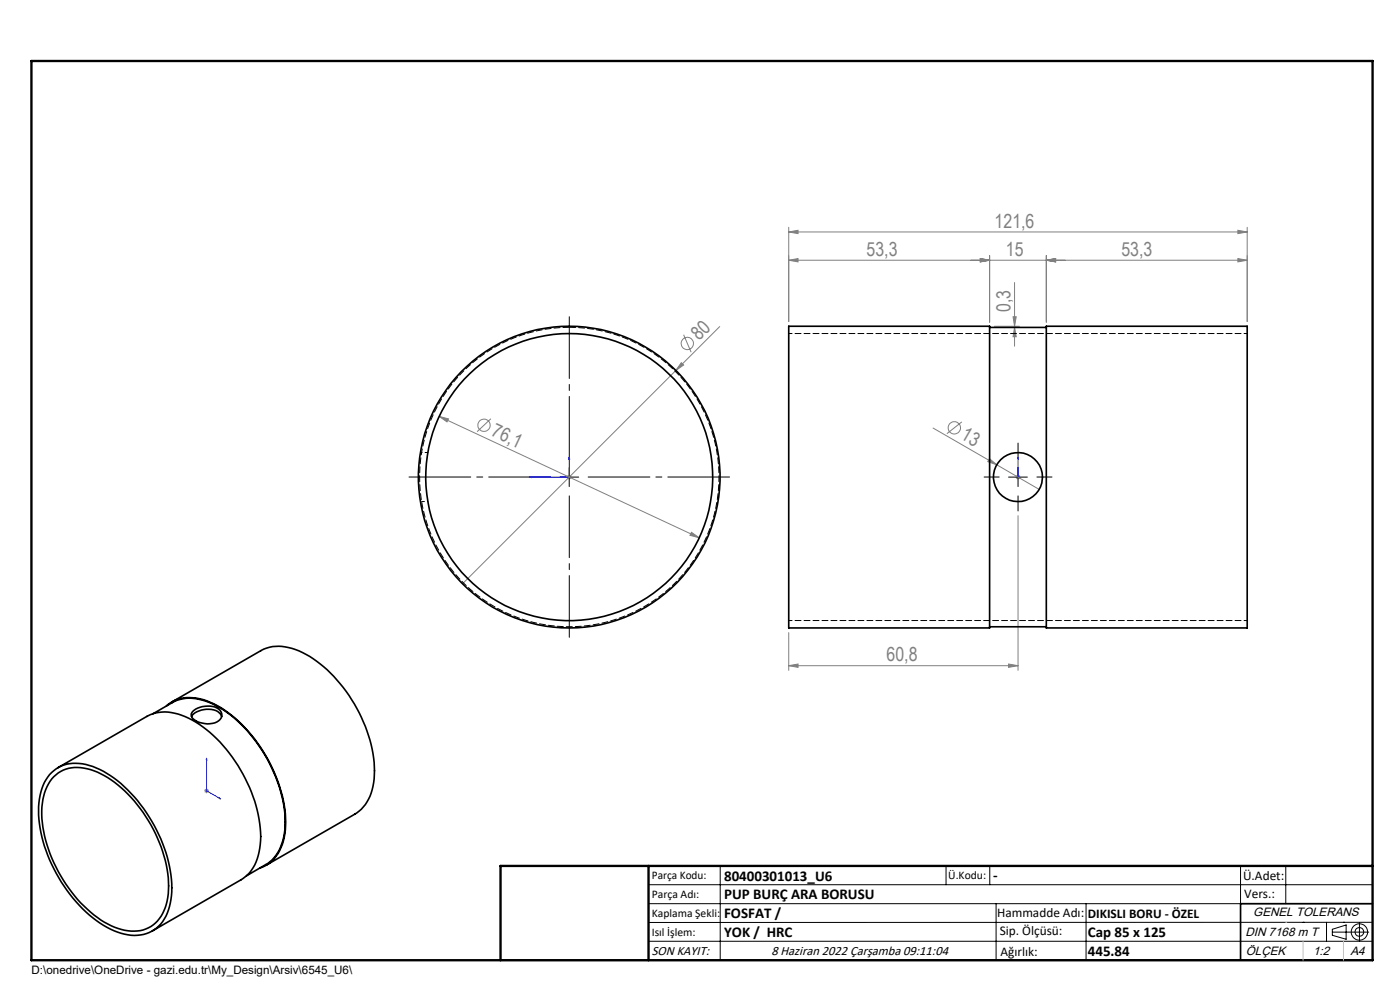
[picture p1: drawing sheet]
<svg xmlns="http://www.w3.org/2000/svg" width="297mm" height="210mm" viewBox="0 0 297 210" stroke-linecap="round" stroke-linejoin="round" font-family="sans-serif">
<g fill="none" stroke="#808080" stroke-width=".21">
<path d="M167.3 55.2l2-.4v.8zM167.3 55.2h97.3M167.3 49.2l2-.3v.7zM167.3 48.2v20M167.3 49.2h97.3M208 54.8l1.9 .4-1.9 .4zM209.9 54.2v14.2M215.2 59.9v13.5M222 55.2l1.9-.4v.8zM222 54.2v14.2M262.6 54.8l2 .4-2 .4zM262.6 48.9l2 .3-2 .4z"/>
<path d="M264.6 48.2v20M144.5 76.9l.5 .5-1.6 1.2zM145 71l1.6 3.7M152.7 69.3l-54.6 54.5M211 69.2h5.3M214.9 67.2h.7l-.4 2zM215.2 69.5l.4 1.9h-.7zM93.2 88.3l1.9 .6-.3 .6zM93.2 88.3l55.1 25.8M104.1 88.8l-2.9 2.8M197.9 90.8l22.6 13M204 89.5l-3.1 2.5"/>
<path d="M209.9 97.3l1.6 1.3-1.9-.7zM120.3 101.2h.9M120.4 100.9l.7 .7M120.8 100.7v1M146.7 112.9l1.6 1.2-1.9-.5zM215.4 101.2h1.1M215.6 100.9l.7 .7M216 109.4v32.8M216 100.7v1M216.3 100.9l-.7 .7M167.3 134.2v8M167.3 141.2l2-.3v.7z"/>
<path d="M167.3 141.2h48.7M214 140.9l2 .3-2 .4zM43.3 167.7h1M43.5 167.4l.7 .7M43.8 167.2v1.1M44.2 167.4l-.7 .7"/>
<circle cx="145.8" cy="72.9" r="1.31"/>
<circle cx="102.7" cy="90.2" r="1.31"/>
<circle cx="202.5" cy="90.8" r="1.3"/>
</g>
<g fill="none" stroke="#000" stroke-width=".21">
<path d="M120.8 99.2v4M216 99.2v4M118.7 101.2h4.1M214 101.2h3.9M137.6 187.7h153.6M137.6 191.7h153.6M137.6 199.7h153.6M152.8 183.7v20M200.7 183.7v4M210 183.7v4M211.3 191.7v12M230.4 191.7v12"/>
<path d="M263.2 183.7v20M272.8 183.7v8M276.4 195.6h.1M281.4 195.6v4.1M282.6 197.7h7.8M282.6 197.1l3-.9v3l-3-.8zM285 195.6h.1M288.4 195.8v3.8M291.2 195.6l-153.6 .1"/>
<circle cx="288.4" cy="197.7" r="1.74"/>
<circle cx="288.4" cy="197.7" r=".93"/>
</g>
<path d="M120.8 97l.1 .4h-.3zM120.8 97v4.2h-8.5M216 97v.4v-.4M216 97v4.2M112.3 101.2l.4-.1v.2zM216 101.1v.2zM216 101.2h.1M43.8 160.8l.1 .4-.2-.1zM43.8 160.8v6.9l3 1.8M46.5 169.2l.3 .3-.3-.1z" fill="none" stroke="#00f" stroke-width=".21"/>
<path d="M120.8 97.2v-30M116.8 101.2h-30M120.8 105.2v30M124.8 101.2h30" fill="none" stroke="#000" stroke-width=".21" stroke-dasharray="15.2 1.3 1.3 1.3" stroke-dashoffset="2.1"/>
<path d="M216 97.2v-3.2M212 101.2h-3.2M216 105.2v3.2M220 101.2h3.2" fill="none" stroke="#000" stroke-width=".21" stroke-dasharray="15.2 1.3 1.3 1.3"/>
<path d="M291.2 191.7h-28v12M106.2 203.7h185" fill="none" stroke="#000" stroke-width=".35"/>
<path d="M6.7 12.9h284.5v190.8h-284.5zM137.6 183.7v20M291.2 183.7h-185v20" fill="none" stroke="#000" stroke-width=".5"/>
<path d="M272.8 195.6h.1M276.4 199.7v4M285 199.7v4" fill="none" stroke="#c0c0c0" stroke-width=".21"/>
<g fill="#00f">
<path d="M216 97v.4zM216 101.1v.2z"/>
<path d="M46.5 169.2l.3 .3-.3-.1zM43.8 160.8l.1 .4-.2-.1z"/>
<path d="M120.8 97l.1 .4h-.3zM112.3 101.2l.4-.1v.2z"/>
</g>
<g fill="#808080">
<path d="M209.9 97.3l1.6 1.3-1.9-.7z"/>
<path d="M144.5 76.9l.5 .5-1.6 1.2z"/>
<path d="M146.7 112.9l-.3 .7 1.9 .5zM93.2 88.3l1.6 1.2 .3-.6z"/>
<path d="M167.3 49.2l2-.3v.7zM262.6 48.9l2 .3-2 .4z"/>
<path d="M208 54.8l1.9 .4-1.9 .4zM167.3 55.2l2-.4v.8zM222 55.2l1.9-.4v.8zM208 54.8l1.9 .4-1.9 .4zM262.6 54.8l2 .4-2 .4zM222 55.2l1.9-.4v.8zM214 140.9l2 .3-2 .4zM167.3 141.2l2-.3v.7z"/>
<path d="M215.2 69.5l.4 1.9h-.7zM214.9 67.2h.7l-.4 2z"/>
</g>
<g fill="none" stroke="#000" stroke-width=".35">
<path d="M167.3 69.2h42.6v64h-42.6zM209.9 69.5h12.1M222 69.2h42.6v64h-42.6zM209.9 133h12.1M32.5 151.4l4-2.4a8.6 8.6 0 0 1 7.9 0 27.1 27.1 0 0 1 12.3 12.1 26.8 26.8 0 0 1 3.6 15.7 8.7 8.7 0 0 1-3.9 6.6l-4.1 2.4M35.3 149.7a8.1 8.1 0 0 1 8.6-1 25.5 25.5 0 0 1 11.9 10.6 28.5 28.5 0 0 1 4.7 16.8 8.8 8.8 0 0 1-4.7 7.8l-.6 .2M36.5 148.9l18.8-10.9a9.2 9.2 0 0 1 8.9 .4 30.2 30.2 0 0 1 13.3 15.7 21.5 21.5 0 0 1 1.2 14.1 8 8 0 0 1-3.4 4.5l-18.9 10.8M40.6 152a4.4 4.4 0 0 1 5.9-.8l.5 .8M40.9 150.9a4.9 4.9 0 0 1 5.5-.5 1.55 1.55 0 0 1 .6 1.5 1.55 1.55 0 0 1-1 1.3 5 5 0 0 1-5.2-.9 1.03 1.03 0 0 1 .1-1.4zM10.5 164.3a7.6 7.6 0 0 1 8.4-1.9 23.3 23.3 0 0 1 11.5 9.1 28.9 28.9 0 0 1 6 18.5 8.8 8.8 0 0 1-4.8 7.8 10.7 10.7 0 0 1-9.7-1.5 31.4 31.4 0 0 1-13.7-24.3 12 12 0 0 1 2.3-7.7zM11.4 164.7a7.7 7.7 0 0 1 8.5-1.2 25.7 25.7 0 0 1 12.6 12.4 24 24 0 0 1 3 15.2 7.3 7.3 0 0 1-6.4 6.4 13.7 13.7 0 0 1-9.9-4 30.6 30.6 0 0 1-10.3-20.7 11 11 0 0 1 2.5-8.1zM12.3 162.8l18.9-10.8a9.2 9.2 0 0 1 8.8 .4 30.5 30.5 0 0 1 14 17.6 19.6 19.6 0 0 1 .3 12.8 7.4 7.4 0 0 1-3.1 3.8l-18.9 10.9"/>
<circle cx="120.7" cy="101.2" r="32"/>
<circle cx="120.7" cy="101.2" r="30.4"/>
<circle cx="216" cy="101.2" r="5.2"/>
</g>
<path d="M264.6 70.7h-97.3M167.3 131.6h97.3" fill="none" stroke="#000" stroke-width=".21" stroke-dasharray="1.3 .6" stroke-dashoffset=".6"/>
<path d="M120.8 69.4a31.8 31.8 0 0 0-27.8 47.2 31.8 31.8 0 0 0 54.7 1.4 31.8 31.8 0 0 0-25.2-48.5l-1.7-.1" fill="none" stroke="#000" stroke-width=".21" stroke-dasharray="1.3 .6" stroke-dashoffset="-.1"/>
<path d="M90.8 96h-1.4M89.4 106.4h1.4" fill="none" stroke="#000" stroke-width=".21" stroke-dasharray="1.3 .6" stroke-dashoffset=".7"/>
<g font-size="4.1" fill="#808080">
<text x="211" y="48.3">121,6</text>
<text x="183.8" y="54.3">53,3</text>
<text x="213.4" y="54.3">15</text>
<text x="237.9" y="54.3">53,3</text>
<text x="214.3" y="66.2" transform="rotate(-90 214.3 66.2)">0,3</text>
<text x="148.3" y="72.3" transform="rotate(-45 148.3 72.3)">80</text>
<text x="104" y="92.4" transform="rotate(25 104 92.4)">76,1</text>
<text x="203.6" y="93" transform="rotate(30 203.6 93)">13</text>
<text x="188.1" y="140.3">60,8</text>
</g>
<g font-size="3.2">
<text x="153.6" y="186.8">80400301013_U6</text>
<text x="153.6" y="190.8">PUP BURÇ ARA BORUSU</text>
<text x="210.7" y="186.6">-</text>
<text x="153.6" y="194.8">FOSFAT /</text>
<text x="153.6" y="198.8">YOK / HRC</text>
<text x="230.8" y="198.7">Cap 85 x 125</text>
<text x="230.8" y="202.8">445.84</text>
</g>
<g font-size="2.8">
<text x="263.7" y="186.7">Ü.Adet:</text>
<text x="263.9" y="190.5">Vers.:</text>
<text x="211.5" y="194.5">Hammadde Adı:</text>
<text x="230.8" y="194.7">DIKISLI BORU - ÖZEL</text>
<text x="138.3" y="202.6">SON KAYIT:</text>
<text x="163.6" y="202.6">8 Haziran 2022 Çarşamba 09:11:04</text>
<text x="212.1" y="198.4">Sip. Ölçüsü:</text>
<text x="212.2" y="202.7">Ağırlık:</text>
</g>
<g font-size="2.6">
<text x="265.9" y="194.4">GENEL TOLERANS</text>
<text x="264.2" y="198.5">DIN 7168 m T</text>
<text x="264.3" y="202.6">ÖLÇEK</text>
<text x="278.5" y="202.6">1:2</text>
<text x="286.5" y="202.6">A4</text>
</g>
<g font-size="2.5">
<text x="138.3" y="186.4">Parça Kodu:</text>
<text x="138.3" y="190.5">Parça Adı:</text>
<text x="201.2" y="186.5">Ü.Kodu:</text>
<text x="138.3" y="194.5">Kaplama Şekli:</text>
<text x="138.3" y="198.6">Isıl İşlem:</text>
<text x="6.7" y="206.7">D:\onedrive\OneDrive - gazi.edu.tr\My_Design\Arsiv\6545_U6\</text>
</g>
</svg>
